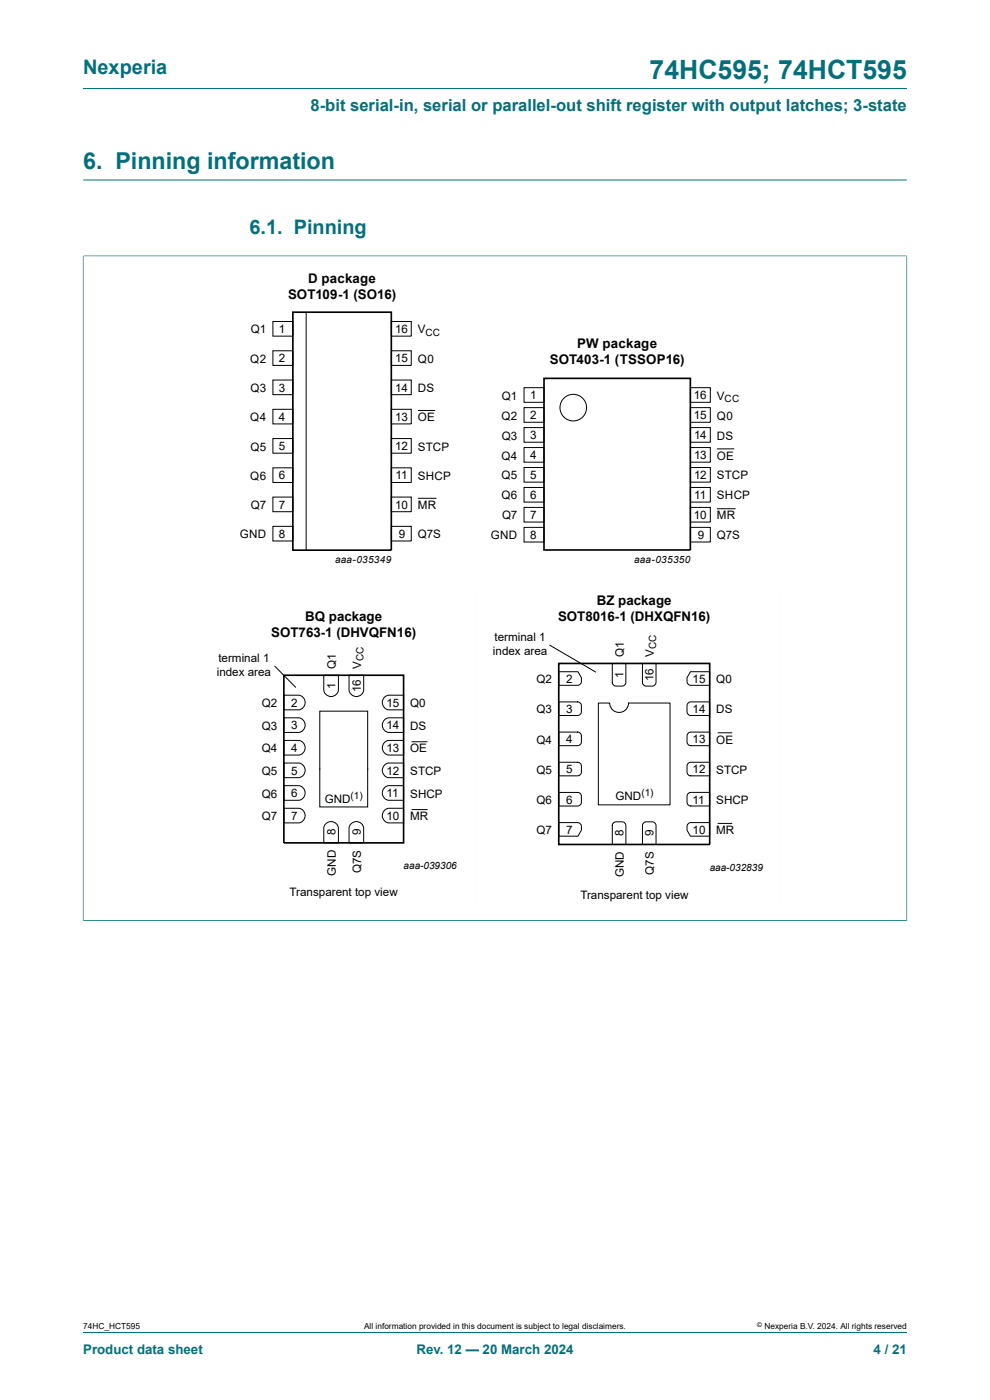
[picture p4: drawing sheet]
<svg xmlns="http://www.w3.org/2000/svg" width="210mm" height="297mm" viewBox="0 0 210 297" stroke-linecap="round" stroke-linejoin="round" font-family="sans-serif">
<path d="M17.6 18.8h174.8M17.6 38.2h174.8M17.6 54.3h174.8M17.6 54.2v141.2M192.4 54.2v141.2M17.6 195.3h174.8M17.6 282.6h174.8" fill="none" stroke="#036f7b" stroke-width=".21"/>
<path d="M47.3 55.7h51.9v66.4h-51.9zM100.6 69.5h62.1v52.6h-62.1zM44.5 127.7h55v65.5h-55zM100.9 124.1h64.6v69.1h-64.6z" fill="none" stroke="#fefefe" stroke-width=".21"/>
<g fill="none" stroke="#000" stroke-width=".21">
<path d="M57.9 68.2h4.2v3.1h-4.2zM57.9 74.4h4.2v3.1h-4.2zM64.9 66.2v50.6M83 68.2h4.2v3.1h-4.2zM83 74.4h4.2v3.1h-4.2zM57.9 80.6h4.2v3.1h-4.2zM57.9 86.8h4.2v3.1h-4.2zM57.9 93h4.2v3.1h-4.2zM57.9 99.2h4.2v3.2h-4.2zM83 93h4.2v3.1h-4.2zM83 99.2h4.2v3.2h-4.2zM83 80.6h4.2v3.1h-4.2z"/>
<path d="M83 86.8h4.2v3.1h-4.2zM88.6 87.1h3.7M111.2 82.2h4.2v3.1h-4.2zM111.2 86.5h4.2v3.1h-4.2zM111.2 90.7h4.2v3.1h-4.2zM111.2 94.9h4.2v3.1h-4.2zM111.2 99.2h4.2v3.1h-4.2zM146.4 99.2h4.3v3.1h-4.3zM146.4 90.7h4.3v3.1h-4.3zM146.4 94.9h4.3v3.1h-4.3zM146.4 82.2h4.3v3.1h-4.3zM146.4 86.5h4.3v3.1h-4.3z"/>
<path d="M152.1 95.2h3.7M57.9 105.5h4.2v3.1h-4.2zM57.9 111.7h4.2v3.1h-4.2zM83 105.5h4.2v3.1h-4.2zM83 111.7h4.2v3.1h-4.2zM88.6 105.7h4M111.2 103.4h4.2v3.1h-4.2zM111.2 107.6h4.2v3.2h-4.2zM111.2 111.9h4.2v3.1h-4.2zM146.4 107.6h4.3v3.2h-4.3zM146.4 111.9h4.3v3.1h-4.3zM146.4 103.4h4.3v3.1h-4.3z"/>
<path d="M152.1 107.9h3.9M116.5 136.8l9.9 5.8M58.2 141.3l4.6 4.5M60.2 157.1h3.1a1.56 1.56 0 0 1 1.4 1.5 1.56 1.56 0 0 1-1.4 1.6h-3.1zM60.2 152.3h3.1a1.56 1.56 0 0 1 1.4 1.5 1.56 1.56 0 0 1-1.4 1.6h-3.1zM60.2 147.5h3.1a1.56 1.56 0 0 1 1.4 1.5 1.56 1.56 0 0 1-1.4 1.6h-3.1zM68.7 143.2h3.1v3.2a1.56 1.56 0 0 1-1.6 1.4 1.56 1.56 0 0 1-1.5-1.4zM74 143.2h3.1v3.2a1.56 1.56 0 0 1-1.5 1.4 1.56 1.56 0 0 1-1.6-1.4zM81.7 157.4l.8-.3h3.1v3.1h-3.1a1.57 1.57 0 0 1-1.3-1.1 1.57 1.57 0 0 1 .5-1.7zM81.7 152.6l.8-.3h3.1v3.1h-3.1a1.57 1.57 0 0 1-1.3-1.1 1.57 1.57 0 0 1 .5-1.7zM81.7 147.8l.8-.3h3.1v3.1h-3.1a1.57 1.57 0 0 1-1.3-1.1 1.57 1.57 0 0 1 .5-1.7zM87.3 157.4h3.4"/>
<path d="M118.5 148.9h4a.8 .8 0 0 1 .8 .8v1.3a.81 .81 0 0 1-.8 .8h-4zM118.5 142.5h4.1l.7 1.3a1.38 1.38 0 0 1-.3 1.4l-.5 .2h-4zM118.5 155.3h4a.8 .8 0 0 1 .8 .8v1.3a.81 .81 0 0 1-.8 .8h-4zM126.9 149.1h2.4a2 2 0 0 0 2 2 2 2 0 0 0 2-2h8.8v21.6h-15.2zM129.9 140.7h2.9v4a.82 .82 0 0 1-.8 .9h-1.3a.79 .79 0 0 1-.8-.9zM136.3 140.7h2.9v4a.82 .82 0 0 1-.8 .9h-1.3a.8 .8 0 0 1-.8-.9zM145.9 149.3l.6-.4h4v2.9h-4a.8 .8 0 0 1-.8-.8zM145.9 155.7l.6-.4h4v2.9h-4a.8 .8 0 0 1-.8-.8zM146.5 142.5h4v2.9h-4a.81 .81 0 0 1-.8-.8v-.8zM152.3 155.5h2.9M60.2 171.5h3.1a1.56 1.56 0 0 1 1.4 1.5 1.56 1.56 0 0 1-1.4 1.6h-3.1zM60.2 166.7h3.1a1.56 1.56 0 0 1 1.4 1.5 1.56 1.56 0 0 1-1.4 1.6h-3.1z"/>
<path d="M60.2 161.9h3.1a1.56 1.56 0 0 1 1.4 1.5 1.56 1.56 0 0 1-1.4 1.6h-3.1zM67.8 163v8.2h10.2v-8.2M67.8 163.3v-12.4h10.2v12.4M69 174.9a1.57 1.57 0 0 1 1.7-.5 1.57 1.57 0 0 1 1.1 1.3v3.1h-3.1v-3.1zM74.4 174.9a1.57 1.57 0 0 1 1.6-.5 1.57 1.57 0 0 1 1.1 1.3v3.1h-3.1v-3.1zM81.7 171.8l.8-.3h3.1v3.1h-3.1a1.57 1.57 0 0 1-1.3-1.1 1.57 1.57 0 0 1 .5-1.7zM81.7 167l.8-.3h3.1v3.1h-3.1a1.57 1.57 0 0 1-1.3-1.1 1.57 1.57 0 0 1 .5-1.7zM81.7 162.2l.8-.3h3.1v3.1h-3.1a1.57 1.57 0 0 1-1.3-1.1 1.57 1.57 0 0 1 .5-1.7zM87.3 171.8h3.4M118.5 168.1h4a.8 .8 0 0 1 .8 .8v1.3a.81 .81 0 0 1-.8 .8h-4zM118.5 161.7h4a.79 .79 0 0 1 .8 .8v1.3a.81 .81 0 0 1-.8 .8h-4zM118.5 174.5h4a.81 .81 0 0 1 .8 .8v.8l-.7 1.3h-4.1z"/>
<path d="M130.2 174.5l1.8-.2a.81 .81 0 0 1 .8 .8v4h-2.9v-4.1zM136.6 174.5l1.8-.2a.81 .81 0 0 1 .8 .8v4h-2.9v-4.1zM145.9 174.9l.6-.4h4v2.9h-4l-.8-1.3zM145.9 162.1l.6-.4h4v2.9h-4a.8 .8 0 0 1-.8-.8zM145.9 168.5l.6-.4h4v2.9h-4a.8 .8 0 0 1-.8-.8zM152.3 174.7h2.9"/>
<circle cx="121.6" cy="86.5" r="2.82"/>
</g>
<path d="M62.1 66.2h20.9v50.5h-20.9zM115.4 80.3h31v36.4h-31zM60.2 143.2h25.4v35.6h-25.4zM118.5 140.7h32v38.4h-32z" fill="none" stroke="#000" stroke-width=".35"/>
<text font-size="5.6" fill="#036f7b" x="137.8" y="16.8">74HC595; 74HCT595</text>
<text font-size="4.9" fill="#036f7b" x="17.6" y="35.9">6. Pinning information</text>
<g font-size="4.2" fill="#036f7b">
<text x="17.6" y="15.6">Nexperia</text>
<text x="52.9" y="49.7">6.1. Pinning</text>
</g>
<text font-size="3.5" fill="#036f7b" x="65.9" y="23.7">8-bit serial-in, serial or parallel-out shift register with output latches; 3-state</text>
<g font-size="2.8">
<text x="65.4" y="60">D package</text>
<text x="61.1" y="63.4">SOT109-1 (SO16)</text>
<text x="116.6" y="77.2">SOT403-1 (TSSOP16)</text>
<text x="122.4" y="73.8">PW package</text>
<text x="64.8" y="131.7">BQ package</text>
<text x="118.4" y="131.6">SOT8016-1 (DHXQFN16)</text>
<text x="126.6" y="128.3">BZ package</text>
<text x="57.5" y="135.1">SOT763-1 (DHVQFN16)</text>
</g>
<g font-size="2.8" fill="#036f7b">
<text x="17.6" y="287.2">Product data sheet</text>
<text x="88.3" y="287.2">Rev. 12 — 20 March 2024</text>
<text x="185.3" y="287.2">4 / 21</text>
</g>
<g font-size="2.5">
<text x="53.2" y="70.7">Q1</text>
<text x="59.2" y="70.7">1</text>
<text x="83.8" y="70.7">16</text>
<text x="88.6" y="70.7">V</text>
<text x="53.1" y="77">Q2</text>
<text x="59.2" y="76.9">2</text>
<text x="83.8" y="76.9">15</text>
<text x="88.6" y="77">Q0</text>
<text x="53.1" y="83.2">Q3</text>
<text x="59.2" y="83.1">3</text>
<text x="83.8" y="83.1">14</text>
<text x="88.6" y="83.2">DS</text>
<text x="53.1" y="89.4">Q4</text>
<text x="59.2" y="89.3">4</text>
<text x="83.9" y="89.3">13</text>
<text x="88.6" y="89.4">OE</text>
<text x="106.4" y="89">Q2</text>
<text x="106.5" y="84.8">Q1</text>
<text x="112.4" y="84.7">1</text>
<text x="112.4" y="88.9">2</text>
<text x="147.2" y="84.7">16</text>
<text x="147.2" y="88.9">15</text>
<text x="152.1" y="84.8">V</text>
<text x="152.1" y="89">Q0</text>
<text x="53.1" y="95.6">Q5</text>
<text x="59.2" y="95.5">5</text>
<text x="83.9" y="95.5">12</text>
<text x="88.6" y="95.6">STCP</text>
<text x="106.4" y="93.2">Q3</text>
<text x="112.4" y="93.2">3</text>
<text x="147.2" y="93.2">14</text>
<text x="152.1" y="93.2">DS</text>
<text x="53.1" y="101.8">Q6</text>
<text x="59.2" y="101.7">6</text>
<text x="83.9" y="101.7">11</text>
<text x="88.6" y="101.8">SHCP</text>
<text x="106.4" y="97.5">Q4</text>
<text x="106.4" y="101.7">Q5</text>
<text x="112.4" y="97.4">4</text>
<text x="112.4" y="101.6">5</text>
<text x="147.2" y="101.6">12</text>
<text x="147.2" y="97.4">13</text>
<text x="152.1" y="97.5">OE</text>
<text x="152.1" y="101.7">STCP</text>
<text x="53.2" y="108">Q7</text>
<text x="59.2" y="107.9">7</text>
<text x="83.8" y="107.9">10</text>
<text x="88.6" y="108">MR</text>
<text x="106.4" y="105.9">Q6</text>
<text x="112.4" y="105.9">6</text>
<text x="147.3" y="105.9">11</text>
<text x="152.1" y="105.9">SHCP</text>
<text x="106.5" y="110.2">Q7</text>
<text x="112.4" y="110.1">7</text>
<text x="147.2" y="110.1">10</text>
<text x="152.1" y="110.2">MR</text>
<text x="50.9" y="114.2">GND</text>
<text x="59.2" y="114.1">8</text>
<text x="84.6" y="114.1">9</text>
<text x="88.6" y="114.2">Q7S</text>
<text x="104.1" y="114.4">GND</text>
<text x="112.4" y="114.3">8</text>
<text x="148" y="114.3">9</text>
<text x="152.1" y="114.4">Q7S</text>
<text x="104.9" y="136">terminal 1</text>
<text x="46" y="143.4">index area</text>
<text x="46.3" y="140.4">terminal 1</text>
<text x="71.2" y="141.8" transform="rotate(-90 71.2 141.8)">Q1</text>
<text x="76.6" y="141.8" transform="rotate(-90 76.6 141.8)">V</text>
<text x="104.6" y="138.9">index area</text>
<text x="132.2" y="143.8" transform="rotate(-90 132.2 143.8)">1</text>
<text x="132.3" y="139.3" transform="rotate(-90 132.3 139.3)">Q1</text>
<text x="138.7" y="139.3" transform="rotate(-90 138.7 139.3)">V</text>
<text x="61.8" y="149.9">2</text>
<text x="71.1" y="146.2" transform="rotate(-90 71.1 146.2)">1</text>
<text x="76.5" y="146.9" transform="rotate(-90 76.5 146.9)">16</text>
<text x="82" y="149.9">15</text>
<text x="113.8" y="144.9">Q2</text>
<text x="120.1" y="144.9">2</text>
<text x="138.6" y="144.5" transform="rotate(-90 138.6 144.5)">16</text>
<text x="146.9" y="144.9">15</text>
<text x="151.9" y="144.9">Q0</text>
<text x="55.5" y="154.8">Q3</text>
<text x="55.5" y="150">Q2</text>
<text x="61.8" y="154.7">3</text>
<text x="82" y="154.7">14</text>
<text x="87" y="154.8">DS</text>
<text x="87" y="150">Q0</text>
<text x="113.8" y="151.3">Q3</text>
<text x="120.1" y="151.3">3</text>
<text x="146.9" y="151.3">14</text>
<text x="151.9" y="151.3">DS</text>
<text x="55.5" y="159.6">Q4</text>
<text x="61.8" y="159.5">4</text>
<text x="82" y="159.5">13</text>
<text x="87" y="159.6">OE</text>
<text x="113.8" y="157.7">Q4</text>
<text x="120.1" y="157.7">4</text>
<text x="146.9" y="157.7">13</text>
<text x="151.9" y="157.7">OE</text>
<text x="55.5" y="164.4">Q5</text>
<text x="61.8" y="164.3">5</text>
<text x="82" y="164.3">12</text>
<text x="87" y="164.4">STCP</text>
<text x="113.8" y="164.1">Q5</text>
<text x="120.1" y="164.1">5</text>
<text x="146.9" y="164.1">12</text>
<text x="151.9" y="164.1">STCP</text>
<text x="55.5" y="169.2">Q6</text>
<text x="61.8" y="173.9">7</text>
<text x="61.8" y="169.1">6</text>
<text x="68.9" y="170.3">GND</text>
<text x="82" y="173.9">10</text>
<text x="82" y="169.1">11</text>
<text x="87" y="169.2">SHCP</text>
<text x="113.8" y="170.5">Q6</text>
<text x="120.1" y="170.5">6</text>
<text x="130.6" y="169.6">GND</text>
<text x="146.9" y="170.5">11</text>
<text x="151.9" y="170.5">SHCP</text>
<text x="55.5" y="174">Q7</text>
<text x="71.1" y="177.2" transform="rotate(-90 71.1 177.2)">8</text>
<text x="76.5" y="177.2" transform="rotate(-90 76.5 177.2)">9</text>
<text x="87" y="174">MR</text>
<text x="113.8" y="176.9">Q7</text>
<text x="120.1" y="176.9">7</text>
<text x="132.2" y="177.4" transform="rotate(-90 132.2 177.4)">8</text>
<text x="138.6" y="177.4" transform="rotate(-90 138.6 177.4)">9</text>
<text x="146.9" y="176.9">10</text>
<text x="151.9" y="176.9">MR</text>
<text x="71.2" y="185.8" transform="rotate(-90 71.2 185.8)">GND</text>
<text x="76.6" y="185.2" transform="rotate(-90 76.6 185.2)">Q7S</text>
<text x="138.7" y="185.6" transform="rotate(-90 138.7 185.6)">Q7S</text>
<text x="61.4" y="190.1">Transparent top view</text>
<text x="123.1" y="190.6">Transparent top view</text>
<text x="132.3" y="186.1" transform="rotate(-90 132.3 186.1)">GND</text>
</g>
<g font-size="2.1">
<text x="90.3" y="71.2">CC</text>
<text x="153.7" y="85.3">CC</text>
<text x="71.1" y="119.5">aaa-035349</text>
<text x="134.5" y="119.5">aaa-035350</text>
<text x="139.2" y="137.7" transform="rotate(-90 139.2 137.7)">CC</text>
<text x="77.1" y="140.2" transform="rotate(-90 77.1 140.2)">CC</text>
<text x="74.4" y="169.6">(1)</text>
<text x="136.1" y="168.9">(1)</text>
<text x="85.6" y="184.4">aaa-039306</text>
<text x="150.5" y="184.8">aaa-032839</text>
</g>
<g font-size="1.8">
<text x="17.6" y="282">74HC_HCT595</text>
<text x="77.2" y="282">All information provided in this document is subject to legal disclaimers.</text>
<text x="162.2" y="282">Nexperia B.V. 2024. All rights reserved</text>
</g>
<text font-size="1.4" x="160.6" y="281.6">©</text>
</svg>
